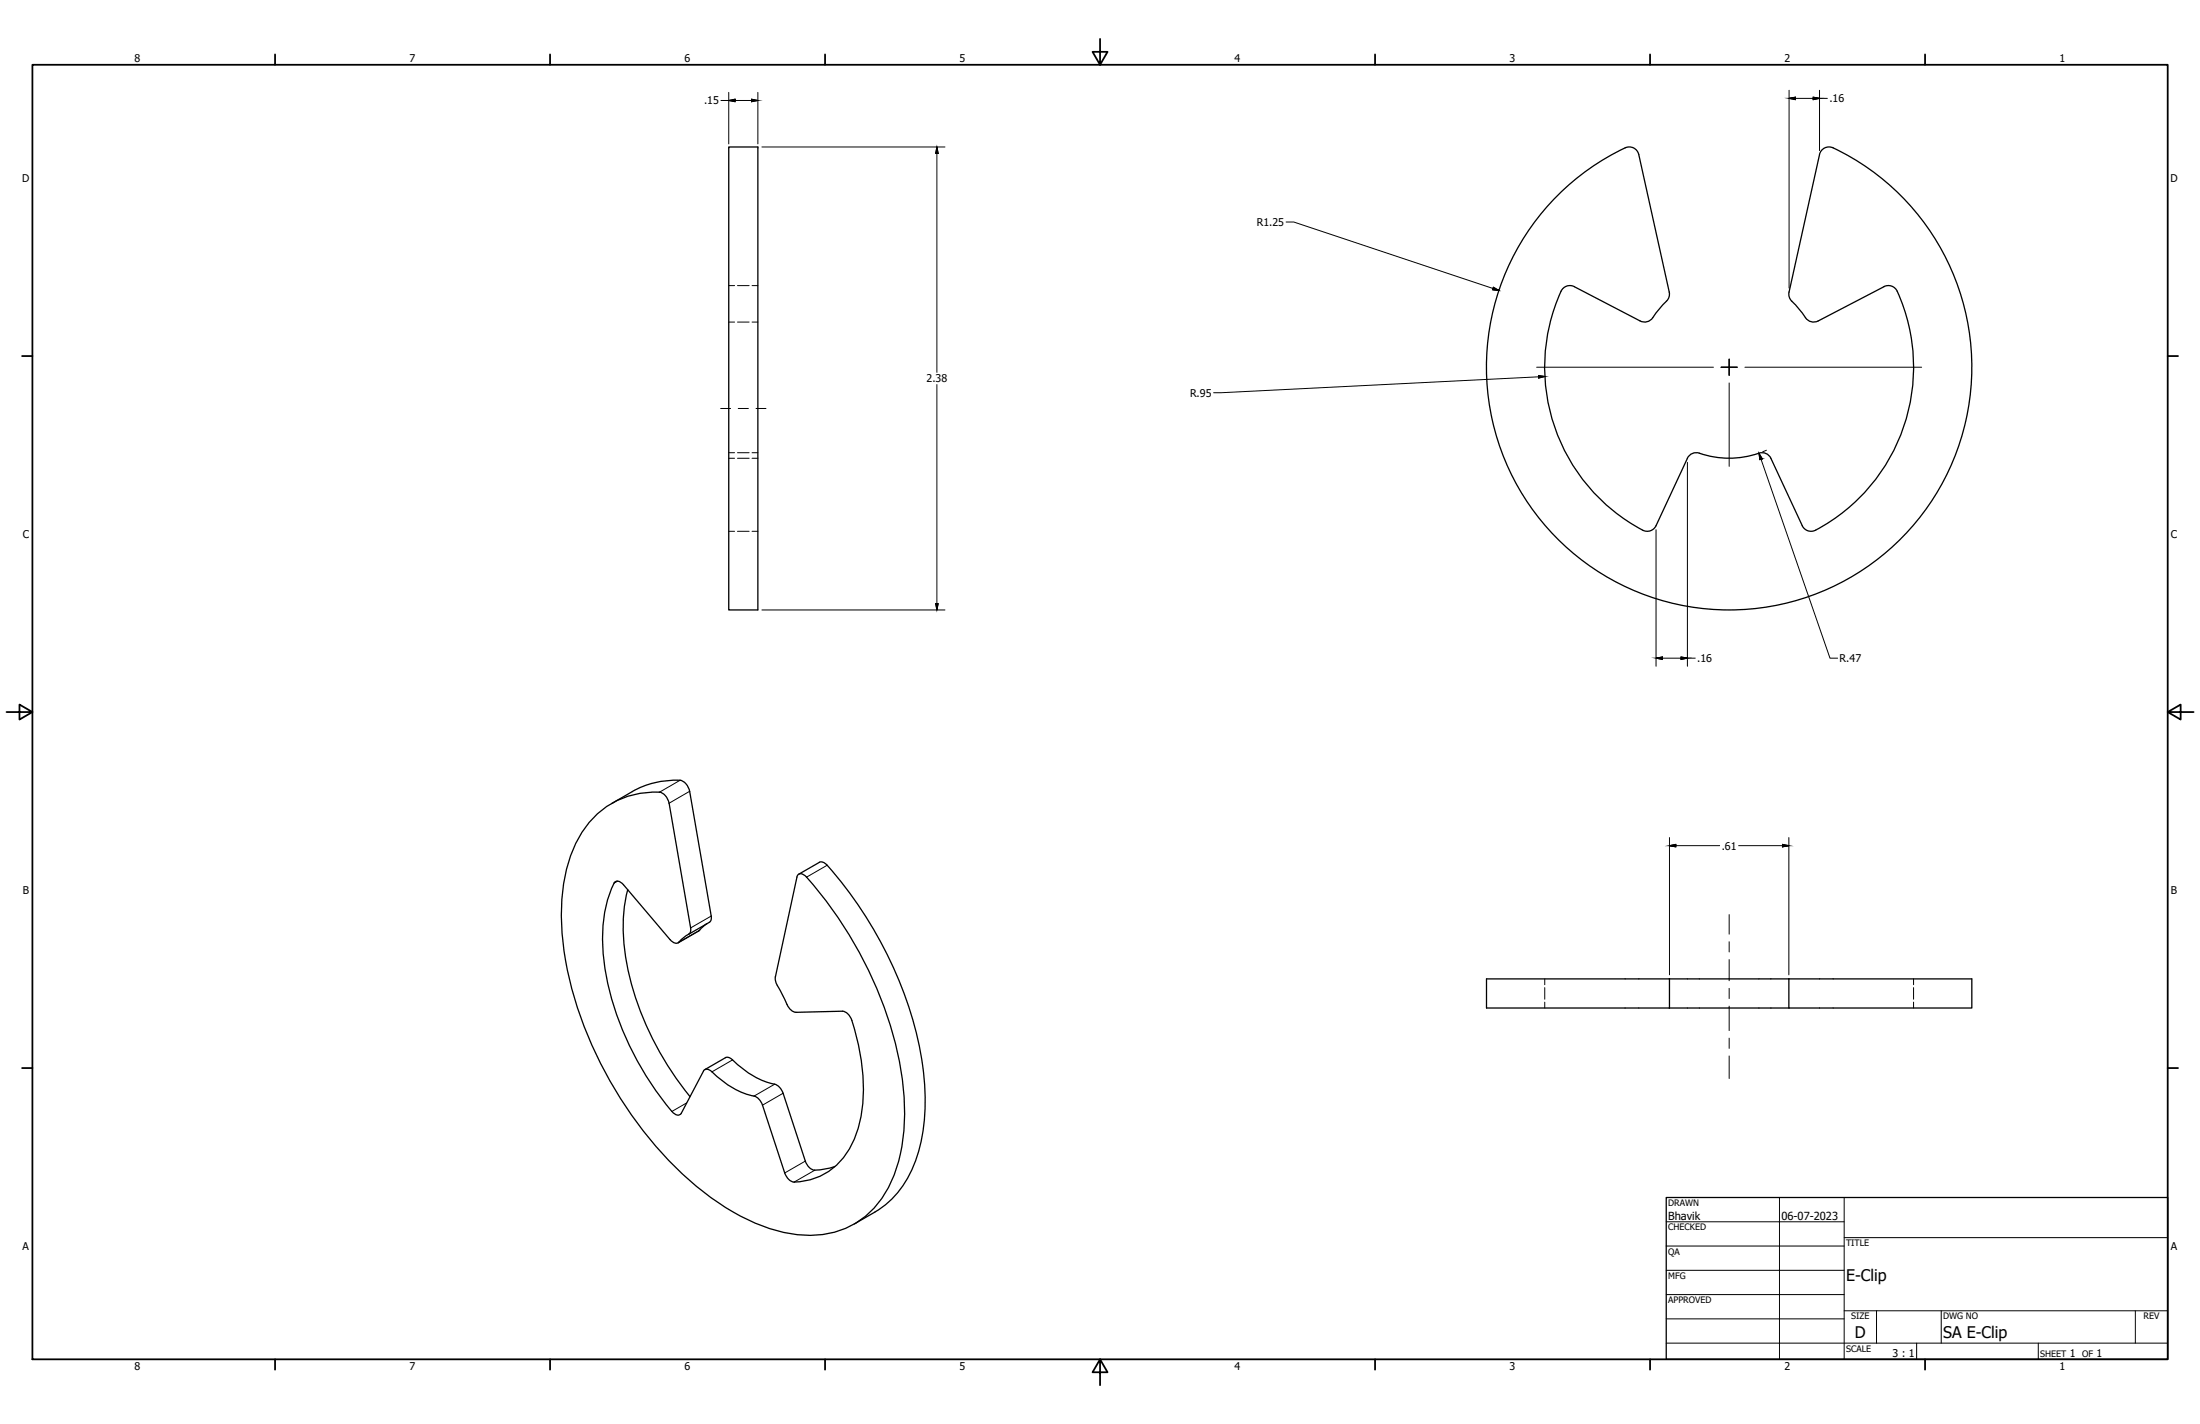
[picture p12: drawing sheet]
<svg xmlns="http://www.w3.org/2000/svg" width="864mm" height="559mm" viewBox="0 0 864 559" stroke-linecap="round" stroke-linejoin="round" font-family="sans-serif">
<!-- layer: Visible (ANSI) -->
<g fill="none" stroke="#000" stroke-width=".51">
<path d="M286.1 57.7h11.4v181.7h-11.4zM618 112.5a3.8 3.8 0 0 0-5.2 1.8 72.1 72.1 0 0 0 33 94.1 3.8 3.8 0 0 0 4.3-2.1l12.3-26.4M618 112.5l25.8 13.5M654.1 118.2l-4.2 4.9a4.6 4.6 0 0 1-5.4 3.1l-.7-.2M703.4 118.2l-1.1-1.9v-1.7l11.9-53.9a3.8 3.8 0 0 1 5.4-2.7 95.3 95.3 0 0 1 33.7 145.5 95.3 95.3 0 0 1-149.3-.4 95.3 95.3 0 0 1 34.5-145.3 3.8 3.8 0 0 1 4.8 2.9l12 53.9-.2 2.2-.9 1.4M703.4 118.2l4.3 4.9a4.6 4.6 0 0 0 5.3 3.1l.7-.2M739.5 112.5a3.8 3.8 0 0 1 5.3 1.8 72.1 72.1 0 0 1-33.1 94.1 3.8 3.8 0 0 1-4.2-2.1l-12.3-26.4a4.2 4.2 0 0 0-6.3-1.6 36.4 36.4 0 0 1-22.5-.6h-1.4l-1.3 .6-1.3 1.5M739.5 112.5l-25.8 13.5M240.1 315.3l8.1-4.7a33.3 33.3 0 0 1 19.5-4.2 5.9 5.9 0 0 1 3 4.1l8.5 49.5-.2 1.4-.5 .5-8.1 4.7M321.6 338.4l1-.2 1 .4a153.9 153.9 0 0 1 38.6 79.6 75.2 75.2 0 0 1-4 40.2 36.1 36.1 0 0 1-14.8 17.2M321.6 338.4l-8 4.6M246.4 349.1a74.1 74.1 0 0 0 2.2 39.7 122.5 122.5 0 0 0 22.3 41.5"/>
<path d="M271.1 364.1a2.52 2.52 0 0 1-2 3.2l-2.1 1.8a2.27 2.27 0 0 1-4-.4l-18.3-21.5a2.47 2.47 0 0 0-3.4-1 52.7 52.7 0 0 0-4.2 30.9 116.8 116.8 0 0 0 26.6 59M271.1 364.1l-8.5-48.9a5.2 5.2 0 0 0-3.8-4.3 33.8 33.8 0 0 0-33.2 20.9 73.8 73.8 0 0 0-4.3 40.3 154.9 154.9 0 0 0 54.8 95.6 74.6 74.6 0 0 0 37.7 16.9 34.2 34.2 0 0 0 36.1-21 75.3 75.3 0 0 0 4.2-41.1 155.1 155.1 0 0 0-38.3-79 1.72 1.72 0 0 0-1.7-.6 1.72 1.72 0 0 0-1.3 1.2l-8.4 39.2M274.6 365l-8.4 5M277.5 362.5l-2.9 2.5M304.4 383.3a7.1 7.1 0 0 0 1.7 5l1.3 2.5a13.6 13.6 0 0 0 3.9 6.1l1.1 .4 18.3-.5a4.9 4.9 0 0 1 3.7 3.6 78 78 0 0 1 3.4 38.4 30.3 30.3 0 0 1-15.3 22.5 22.5 22.5 0 0 1-11.6 2.4 5.6 5.6 0 0 1-2.9-3.4l-8.7-26.6a5.1 5.1 0 0 0-4.5-3.8 36.1 36.1 0 0 1-15.9-9.8l-.6-.3a1.56 1.56 0 0 0-2.2 .5l-8.7 16.6M583.5 384.1h190.5v11.5h-190.5zM655.3 384.1v11.5M702.2 384.1l.1 11.5M276.7 419.7l8.1-4.7 .8-.1 .9 .3a38.7 38.7 0 0 0 18.7 10.8l1.5 1.6 .7 1.4 8.7 26.6a4.8 4.8 0 0 0 6.5 3.4l5.1-1.2M263.7 436.1a2.51 2.51 0 0 0 3.5 1.1l.2-.3M343.5 475.6l-8.1 4.7"/>
</g>
<!-- layer: Center Mark (ANSI) -->
<path d="M603.2 144.1h69.4M675.6 144.1h3.2v-3.2v6.4v-3.2h3.1zM678.8 150.3v32.7M685 144.1h69.3" fill="none" stroke="#000" stroke-width=".39"/>
<!-- layer: Hidden (ANSI) -->
<g fill="none" stroke="#000" stroke-width=".39">
<path d="M286.1 112.1h2.3M289.5 112.1h4.6M295.2 112.1h2.3M286.1 126.4h2.3M289.5 126.4h4.6M295.2 126.4h2.3M286.1 177.7h2.3M286.1 179.8h2.3M289.5 177.7h4.6M289.5 179.8h4.6M295.2 177.7h2.3M295.2 179.8h2.3"/>
<path d="M286.1 208.5h2.3M289.5 208.5h4.6M295.2 208.5h2.3M606.4 384.1v2.3M606.4 387.6v4.5M606.4 393.3v2.3M751.2 384.1v2.3M751.2 387.6v4.5M751.2 393.3v2.3"/>
</g>
<!-- layer: Centerline (ANSI) -->
<path d="M282.9 160.3h3.9M289.8 160.3h4M296.8 160.3h3.9M678.8 358.9v7.7M678.8 369.6v4M678.8 376.6v8.3M678.8 387.8v4M678.8 394.8v9.6M678.8 407.4v4M678.8 414.4v8.8" fill="none" stroke="#000" stroke-width=".39"/>
<!-- layer: Visible Narrow (ANSI) -->
<path d="M267 306.2l-8.1 4.7M270.7 310.5l-8 4.7M324.7 339.5l-8.1 4.7M242.4 345.8l-1.3 .8M279.2 359.5l-8.1 4.6M274.6 365l-8 4.7M287.6 415.9l-8.1 4.7M269.6 432.8l-5.9 3.4M304.1 425.5l-8.1 4.6M307.4 429l-8.1 4.7M316.1 455.6l-8.1 4.7M319.8 459.2l-8.1 4.7" fill="none" stroke="#000" stroke-width=".39"/>
<!-- layer: Border (ANSI) -->
<g fill="none" stroke="#000" stroke-width=".7">
<path d="M431.8 15.3v10.1l-2.9-5.1h5.9l-3 5.1M12.7 25.4h838.2v508h-838.2zM108 21.4v4M215.9 21.4v4M323.9 21.4v4M539.8 21.4v4M647.7 21.4v4M755.7 21.4v4M8.7 139.7h4M850.9 139.7h4.1M2.6 279.4h10.1l-5.1-2.9v5.9l5.1-3M850.9 279.4l5.1 3v-5.9l-5.1 2.9h10.2"/>
<path d="M8.7 419.1h4M850.9 419.1h4.1M108 533.4v4.1M215.9 533.4v4.1M323.9 533.4v4.1M431.8 533.4l3 5.1h-5.9l2.9-5.1v10.2M539.8 533.4v4.1M647.7 533.4v4.1M755.7 533.4v4.1"/>
</g>
<!-- layer: Title (ANSI) -->
<g fill="none" stroke="#000" stroke-width=".39">
<path d="M654.1 479.4h69.8M698.5 469.9v63.5M723.9 469.9v63.5M654.1 489h69.8M654.1 498.5h69.8M723.9 485.7h127M654.1 508h69.8M654.1 517.5h69.8M723.9 514.4h127M736.6 514.4v12.7M762 514.4v12.7M838.2 514.4v12.7"/>
<path d="M654.1 527.1h196.8M752.4 527.1v6.3M800.1 527.1v6.3"/>
</g>
<path d="M654.1 469.9h196.8v63.5h-196.8z" fill="none" stroke="#000" stroke-width=".51"/>
<!-- layer: Dimension (ANSI) -->
<g fill="none" stroke="#000" stroke-width=".39">
<path d="M283 39.4h14.5M286.1 39.4l2.5-.5v1zM286.1 36.3v20.2M295 38.9l2.5 .5-2.5 .5zM297.5 36.3v20.2M702.3 38.6l2.5-.5v1zM702.3 38.6h15M702.3 35.4v77.7M711.8 38.1l2.4 .5-2.4 .5zM714.2 35.4v23.7M299.1 57.7h71.8M367.8 57.7l.5 2.5h-1z"/>
<path d="M367.8 57.7v88.4M504.9 87.1h3l80.5 26.9M586.2 112.7l2.2 1.3-2.5-.3zM367.8 150.9v88.5M603.9 147.4l2.6 .3-2.5 .7zM606.5 147.7l-130.1 6.4M690.5 177.9l1.3 2.1-1 .4zM690.5 177.9l27.9 80.4h3M693.4 176.7l-1.5 .6M662.4 181.4v80.1M650.1 207.9v53.6M299.1 239.4h71.8"/>
<path d="M367.3 236.9h1l-.5 2.5zM650.1 258.3l2.5-.5v1zM650.1 258.3h15.4M659.9 257.8l2.5 .5-2.5 .5zM655.3 331.9l2.5-.6v1zM655.3 331.9h19.7M655.3 328.7v53.8M682.5 331.9h19.7M699.7 331.3l2.5 .6-2.5 .4zM702.2 328.7v53.8"/>
</g>
<g fill="#000" stroke="#000" stroke-width=".39">
<path d="M367.8 57.7l.5 2.5h-1zM367.3 236.9h1l-.5 2.5z"/>
<path d="M286.1 39.4l2.5-.5v.5zM286.1 39.4l2.5 .5v-.5z"/>
<path d="M295 38.9l2.5 .5h-2.5zM295 39.4v.5l2.5-.5z"/>
<path d="M702.3 38.6l2.5-.5v.5zM702.3 38.6l2.5 .5v-.5z"/>
<path d="M711.8 38.1l2.4 .5h-2.4zM711.8 38.6v.5l2.4-.5z"/>
<path d="M586.2 112.7l1.7 1h-2zM585.9 113.7l2.5 .3-.5-.3z"/>
<path d="M603.9 147.4l2.6 .3h-2.5zM604 147.7v.7l2.5-.7z"/>
<path d="M690.5 177.9l1.3 2.1h-1zM690.8 180v.4l1-.4z"/>
<path d="M650.1 258.3l2.5-.5v.5zM650.1 258.3l2.5 .5v-.5z"/>
<path d="M659.9 257.8l2.5 .5h-2.5zM659.9 258.3v.5l2.5-.5z"/>
<path d="M655.3 331.9l2.5-.6v.6zM655.3 331.9l2.5 .4v-.4z"/>
<path d="M699.7 331.3l2.5 .6h-2.5zM699.7 331.9v.4l2.5-.4z"/>
</g>
<g font-size="6.3">
<text x="724.7" y="502.8">E-Clip</text>
<text x="728.1" y="524.9">D</text>
<text x="762.8" y="525">SA E-Clip</text>
</g>
<g font-size="4.4">
<text x="654.8" y="478.6">Bhavik</text>
<text x="699.3" y="478.6">06-07-2023</text>
</g>
<g font-size="4.2">
<text x="52.9" y="24.4">8</text>
<text x="160.8" y="24.4">7</text>
<text x="268.8" y="24.4">6</text>
<text x="376.7" y="24.4">5</text>
<text x="484.7" y="24.4">4</text>
<text x="592.6" y="24.4">3</text>
<text x="700.5" y="24.4">2</text>
<text x="808.5" y="24.4">1</text>
<text x="276.4" y="40.9">.15</text>
<text x="718.1" y="40.1">.16</text>
<text x="8.8" y="71.4">D</text>
<text x="852" y="71.4">D</text>
<text x="493.3" y="88.6">R1.25</text>
<text x="363.7" y="150.1">2.38</text>
<text x="467.1" y="155.6">R.95</text>
<text x="8.9" y="211.1">C</text>
<text x="852.2" y="211.1">C</text>
<text x="666.2" y="259.8">.16</text>
<text x="722.1" y="259.8">R.47</text>
<text x="675.9" y="333.4">.61</text>
<text x="9" y="350.8">B</text>
<text x="852.2" y="350.8">B</text>
<text x="8.9" y="490.5">A</text>
<text x="852.1" y="490.5">A</text>
<text x="742.9" y="532.6">3 : 1</text>
<text x="812.5" y="532.6">1</text>
<text x="823" y="532.6">1</text>
<text x="52.9" y="537.5">8</text>
<text x="160.8" y="537.5">7</text>
<text x="268.8" y="537.5">6</text>
<text x="376.7" y="537.5">5</text>
<text x="484.7" y="537.5">4</text>
<text x="592.6" y="537.5">3</text>
<text x="700.5" y="537.5">2</text>
<text x="808.5" y="537.5">1</text>
</g>
<g font-size="3.5">
<text x="654.8" y="473.2">DRAWN</text>
<text x="654.8" y="482.8">CHECKED</text>
<text x="724.7" y="489">TITLE</text>
<text x="654.8" y="492.3">QA</text>
<text x="654.8" y="501.8">MFG</text>
<text x="654.8" y="511.4">APPROVED</text>
<text x="726.7" y="517.7">SIZE</text>
<text x="762.8" y="517.7">DWG NO</text>
<text x="841.4" y="517.7">REV</text>
<text x="724.7" y="530.4">SCALE</text>
<text x="800.9" y="532.6">SHEET</text>
<text x="817.4" y="532.6">OF</text>
</g>
</svg>
